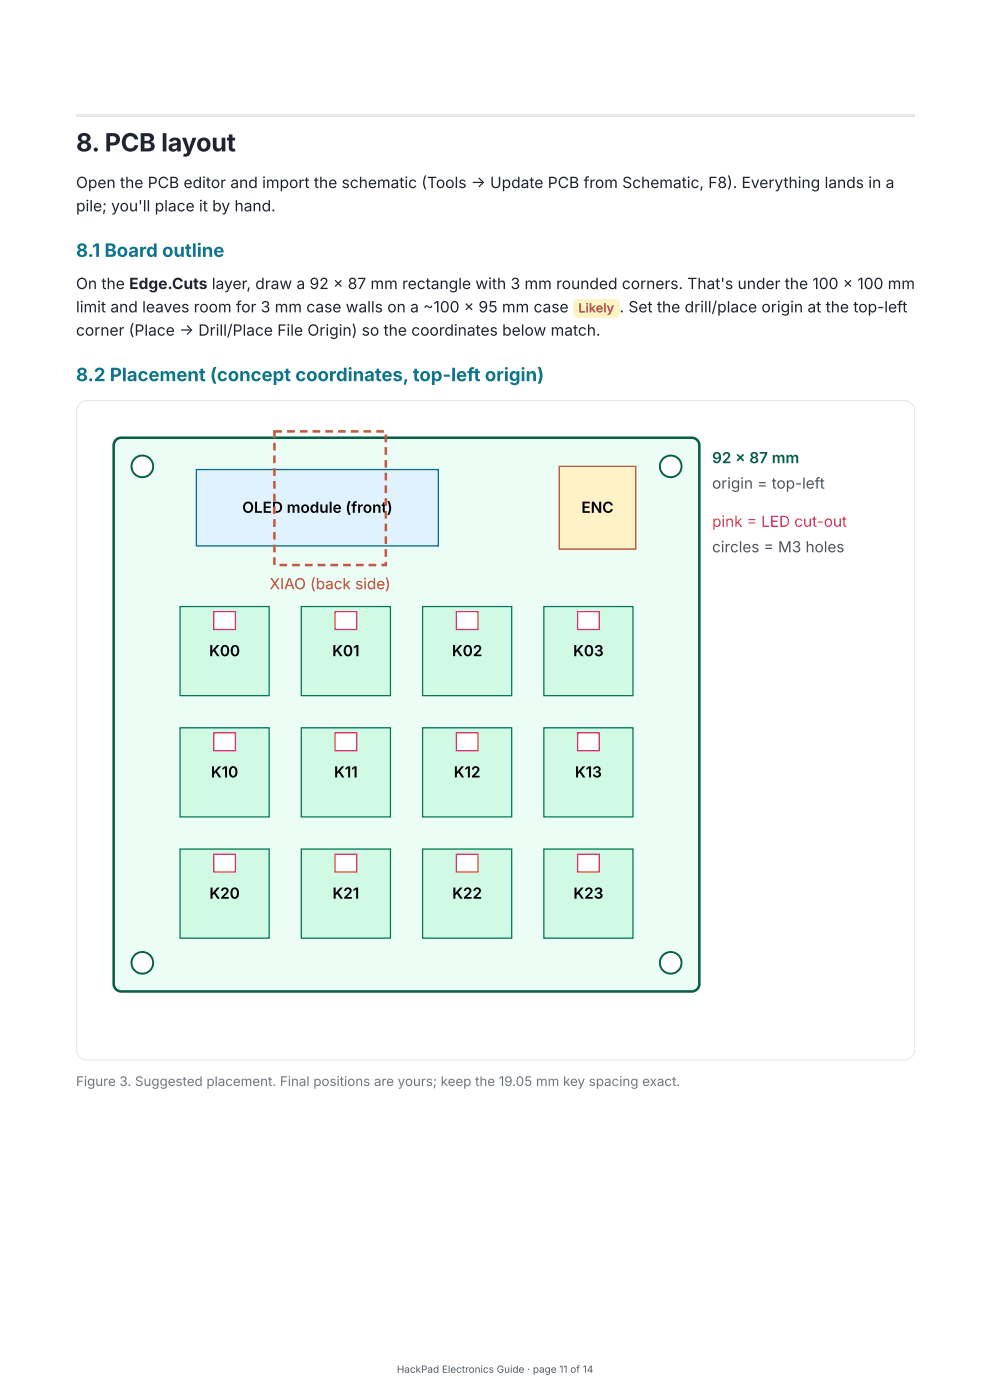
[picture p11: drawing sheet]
<svg xmlns="http://www.w3.org/2000/svg" width="210mm" height="297mm" viewBox="0 0 210 297" stroke-linecap="round" stroke-linejoin="round" font-family="sans-serif">
<path d="M16.1 24.4h178.1v.5h-178.1z" fill="#e5e7eb"/>
<path d="M194.2 86.9a2.24 2.24 0 0 0-2.2-1.8h-173.5a2.24 2.24 0 0 0-2.2 2.2v135.6a2.24 2.24 0 0 0 2.2 2.2h173.5a2.24 2.24 0 0 0 2.2-1.8" fill="none" stroke="#e5e7eb" stroke-width=".24"/>
<path d="M122 63.8l.7-.3h8a.94 .94 0 0 1 1 1v2.1a.94 .94 0 0 1-1 .9h-8a.94 .94 0 0 1-.9-.9v-2.3z" fill="#fef9c3"/>
<path d="M24.6 93.4l.5-.3 .7-.1h121.1a1.62 1.62 0 0 1 1.6 1.6v114.4a1.62 1.62 0 0 1-1.6 1.6h-121.1a1.62 1.62 0 0 1-1.7-1.6v-114.4l.2-.6z" fill="#ecfdf5"/>
<path d="M24.6 93.4l.5-.3 .7-.1h121.1a1.62 1.62 0 0 1 1.6 1.6v114.4a1.62 1.62 0 0 1-1.6 1.6h-121.1a1.62 1.62 0 0 1-1.7-1.6v-114.4l.2-.6z" fill="none" stroke="#065f46" stroke-width=".54"/>
<circle cx="30.2" cy="99.1" r="2.3" fill="#fff"/>
<circle cx="30.2" cy="99.1" r="2.3" fill="none" stroke="#065f46" stroke-width=".41"/>
<circle cx="142.4" cy="99.1" r="2.3" fill="#fff"/>
<circle cx="142.4" cy="99.1" r="2.3" fill="none" stroke="#065f46" stroke-width=".41"/>
<circle cx="30.2" cy="204.5" r="2.3" fill="#fff"/>
<circle cx="30.2" cy="204.5" r="2.3" fill="none" stroke="#065f46" stroke-width=".41"/>
<circle cx="142.4" cy="204.5" r="2.3" fill="#fff"/>
<circle cx="142.4" cy="204.5" r="2.3" fill="none" stroke="#065f46" stroke-width=".41"/>
<path d="M38.2 128.8h19v19h-19z" fill="#d1fae5"/>
<path d="M38.2 128.8h19v19h-19z" fill="none" stroke="#047857" stroke-width=".27"/>
<path d="M45.4 129.9h4.6v3.8h-4.6z" fill="#fff"/>
<path d="M45.4 129.9h4.6v3.8h-4.6z" fill="none" stroke="#db2777" stroke-width=".27"/>
<path d="M64 128.8h18.9v19h-18.9z" fill="#d1fae5"/>
<path d="M64 128.8h18.9v19h-18.9z" fill="none" stroke="#047857" stroke-width=".27"/>
<path d="M71.1 129.9h4.6v3.8h-4.6z" fill="#fff"/>
<path d="M71.1 129.9h4.6v3.8h-4.6z" fill="none" stroke="#db2777" stroke-width=".27"/>
<path d="M89.7 128.8h19v19h-19z" fill="#d1fae5"/>
<path d="M89.7 128.8h19v19h-19z" fill="none" stroke="#047857" stroke-width=".27"/>
<path d="M96.9 129.9h4.6v3.8h-4.6z" fill="#fff"/>
<path d="M96.9 129.9h4.6v3.8h-4.6z" fill="none" stroke="#db2777" stroke-width=".27"/>
<path d="M115.5 128.8h18.9v19h-18.9z" fill="#d1fae5"/>
<path d="M115.5 128.8h18.9v19h-18.9z" fill="none" stroke="#047857" stroke-width=".27"/>
<path d="M122.7 129.9h4.6v3.8h-4.6z" fill="#fff"/>
<path d="M122.7 129.9h4.6v3.8h-4.6z" fill="none" stroke="#db2777" stroke-width=".27"/>
<path d="M38.2 154.6h19v18.9h-19z" fill="#d1fae5"/>
<path d="M38.2 154.6h19v18.9h-19z" fill="none" stroke="#047857" stroke-width=".27"/>
<path d="M45.4 155.7h4.6v3.7h-4.6z" fill="#fff"/>
<path d="M45.4 155.7h4.6v3.7h-4.6z" fill="none" stroke="#db2777" stroke-width=".27"/>
<path d="M64 154.6h18.9v18.9h-18.9z" fill="#d1fae5"/>
<path d="M64 154.6h18.9v18.9h-18.9z" fill="none" stroke="#047857" stroke-width=".27"/>
<path d="M71.1 155.7h4.6v3.7h-4.6z" fill="#fff"/>
<path d="M71.1 155.7h4.6v3.7h-4.6z" fill="none" stroke="#db2777" stroke-width=".27"/>
<path d="M89.7 154.6h19v18.9h-19z" fill="#d1fae5"/>
<path d="M89.7 154.6h19v18.9h-19z" fill="none" stroke="#047857" stroke-width=".27"/>
<path d="M96.9 155.7h4.6v3.7h-4.6z" fill="#fff"/>
<path d="M96.9 155.7h4.6v3.7h-4.6z" fill="none" stroke="#db2777" stroke-width=".27"/>
<path d="M115.5 154.6h18.9v18.9h-18.9z" fill="#d1fae5"/>
<path d="M115.5 154.6h18.9v18.9h-18.9z" fill="none" stroke="#047857" stroke-width=".27"/>
<path d="M122.7 155.7h4.6v3.7h-4.6z" fill="#fff"/>
<path d="M122.7 155.7h4.6v3.7h-4.6z" fill="none" stroke="#db2777" stroke-width=".27"/>
<path d="M38.2 180.3h19v19h-19z" fill="#d1fae5"/>
<path d="M38.2 180.3h19v19h-19z" fill="none" stroke="#047857" stroke-width=".27"/>
<path d="M45.4 181.4h4.6v3.8h-4.6z" fill="#fff"/>
<path d="M45.4 181.4h4.6v3.8h-4.6z" fill="none" stroke="#db2777" stroke-width=".27"/>
<path d="M64 180.3h18.9v19h-18.9z" fill="#d1fae5"/>
<path d="M64 180.3h18.9v19h-18.9z" fill="none" stroke="#047857" stroke-width=".27"/>
<path d="M71.1 181.4h4.6v3.8h-4.6z" fill="#fff"/>
<path d="M71.1 181.4h4.6v3.8h-4.6z" fill="none" stroke="#db2777" stroke-width=".27"/>
<path d="M89.7 180.3h19v19h-19z" fill="#d1fae5"/>
<path d="M89.7 180.3h19v19h-19z" fill="none" stroke="#047857" stroke-width=".27"/>
<path d="M96.9 181.4h4.6v3.8h-4.6z" fill="#fff"/>
<path d="M96.9 181.4h4.6v3.8h-4.6z" fill="none" stroke="#db2777" stroke-width=".27"/>
<path d="M115.5 180.3h18.9v19h-18.9z" fill="#d1fae5"/>
<path d="M115.5 180.3h18.9v19h-18.9z" fill="none" stroke="#047857" stroke-width=".27"/>
<path d="M122.7 181.4h4.6v3.8h-4.6z" fill="#fff"/>
<path d="M122.7 181.4h4.6v3.8h-4.6z" fill="none" stroke="#db2777" stroke-width=".27"/>
<path d="M118.8 99.1h16.2v17.5h-16.2z" fill="#fef3c7"/>
<path d="M118.8 99.1h16.2v17.5h-16.2z" fill="none" stroke="#b45309" stroke-width=".27"/>
<path d="M41.7 99.7h51.4v16.3h-51.4z" fill="#e0f2fe"/>
<path d="M41.7 99.7h51.4v16.3h-51.4z" fill="none" stroke="#0369a1" stroke-width=".27"/>
<path d="M61 91.3h1.6v.6h-1.6zM63.7 91.3h1.6v.6h-1.6zM66.4 91.3h1.6v.6h-1.6zM69.1 91.3h1.6v.6h-1.6zM71.8 91.3h1.6v.6h-1.6zM74.5 91.3h1.6v.6h-1.6zM77.2 91.3h1.6v.6h-1.6zM79.9 91.3h1.6v.6h-1.6zM81.7 92.3h.5v1.6h-.5zM81.7 95h.5v1.6h-.5zM81.7 97.7h.5v1.6h-.5zM81.7 100.4h.5v1.6h-.5zM81.7 103.1h.5v1.6h-.5zM81.7 105.8h.5v1.6h-.5zM81.7 108.5h.5v1.6h-.5zM81.7 111.2h.5v1.6h-.5zM81.7 113.9h.5v1.6h-.5zM81.7 116.6h.5v1.6h-.5zM81 119.7h.9v.3h-.2v-.7h.5v1h-1.2zM78.3 119.7h1.6v.6h-1.6zM75.6 119.7h1.6v.6h-1.6zM72.9 119.7h1.6v.6h-1.6zM70.2 119.7h1.6v.6h-1.6zM67.5 119.7h1.6v.6h-1.6zM64.8 119.7h1.6v.6h-1.6zM62.1 119.7h1.6v.6h-1.6zM59.4 119.7h1.6v.6h-1.6zM58 118.4h.5v1.6h-.5zM58 115.7h.5v1.6h-.5zM58 113h.5v1.6h-.5zM58 110.3h.5v1.6h-.5zM58 107.6h.5v1.6h-.5zM58 104.9h.5v1.6h-.5zM58 102.2h.5v1.6h-.5zM58 99.5h.5v1.6h-.5zM58 96.8h.5v1.6h-.5zM58 94.1h.5v1.6h-.5zM58 91.3h1.9v.6h-1.6v-.3h.2v1.4h-.5z" fill="#d97706"/>
<text font-size="5.3" fill="#1f2430" x="16.1" y="32.2">8. PCB layout</text>
<g font-size="3.9" fill="#0e7490">
<text x="16.1" y="54.6">8.1 Board outline</text>
<text x="16.1" y="81">8.2 Placement (concept coordinates, top-left origin)</text>
</g>
<g font-size="3.3" fill="#1f2430">
<text x="16.1" y="39.9">Open the PCB editor and import the schematic (Tools → Update PCB from Schematic, F8). Everything lands in a</text>
<text x="16.1" y="44.9">pile; you'll place it by hand.</text>
<text x="16.1" y="61.4">On the Edge.Cuts layer, draw a 92 × 87 mm rectangle with 3 mm rounded corners. That's under the 100 × 100 mm</text>
<text x="16.1" y="66.3">limit and leaves room for 3 mm case walls on a ~100 × 95 mm case</text>
<text x="16.1" y="71.3">corner (Place → Drill/Place File Origin) so the coordinates below match.</text>
<text x="131.6" y="66.3">.</text>
<text x="133.4" y="66.3">Set the drill/place origin at the top-left</text>
</g>
<text font-size="3.2" fill="#065f46" x="151.2" y="98.4">92 × 87 mm</text>
<g font-size="3.2" fill="#555">
<text x="151.2" y="103.8">origin = top-left</text>
<text x="151.2" y="117.3">circles = M3 holes</text>
</g>
<g font-size="3.2">
<text x="51.4" y="108.9">OLED module (front)</text>
<text x="123.5" y="108.9">ENC</text>
<text x="44.4" y="139.4">K00</text>
<text x="70.6" y="139.4">K01</text>
<text x="96" y="139.4">K02</text>
<text x="121.7" y="139.4">K03</text>
<text x="44.8" y="165.1">K10</text>
<text x="70.9" y="165.1">K11</text>
<text x="96.4" y="165.1">K12</text>
<text x="122.1" y="165.1">K13</text>
<text x="44.5" y="190.9">K20</text>
<text x="70.6" y="190.9">K21</text>
<text x="96" y="190.9">K22</text>
<text x="121.8" y="190.9">K23</text>
</g>
<text font-size="3.2" fill="#db2777" x="151.2" y="111.9">pink = LED cut-out</text>
<text font-size="3.2" fill="#b45309" x="57.3" y="125.1">XIAO (back side)</text>
<text font-size="2.8" fill="#64748b" x="16.1" y="230.7">Figure 3. Suggested placement. Final positions are yours; keep the 19.05 mm key spacing exact.</text>
<text font-size="2.7" fill="#854d0e" x="122.8" y="66.3">Likely</text>
<text font-size="2.1" fill="#505864" x="84.3" y="291.6">HackPad Electronics Guide · page 11 of 14</text>
</svg>
